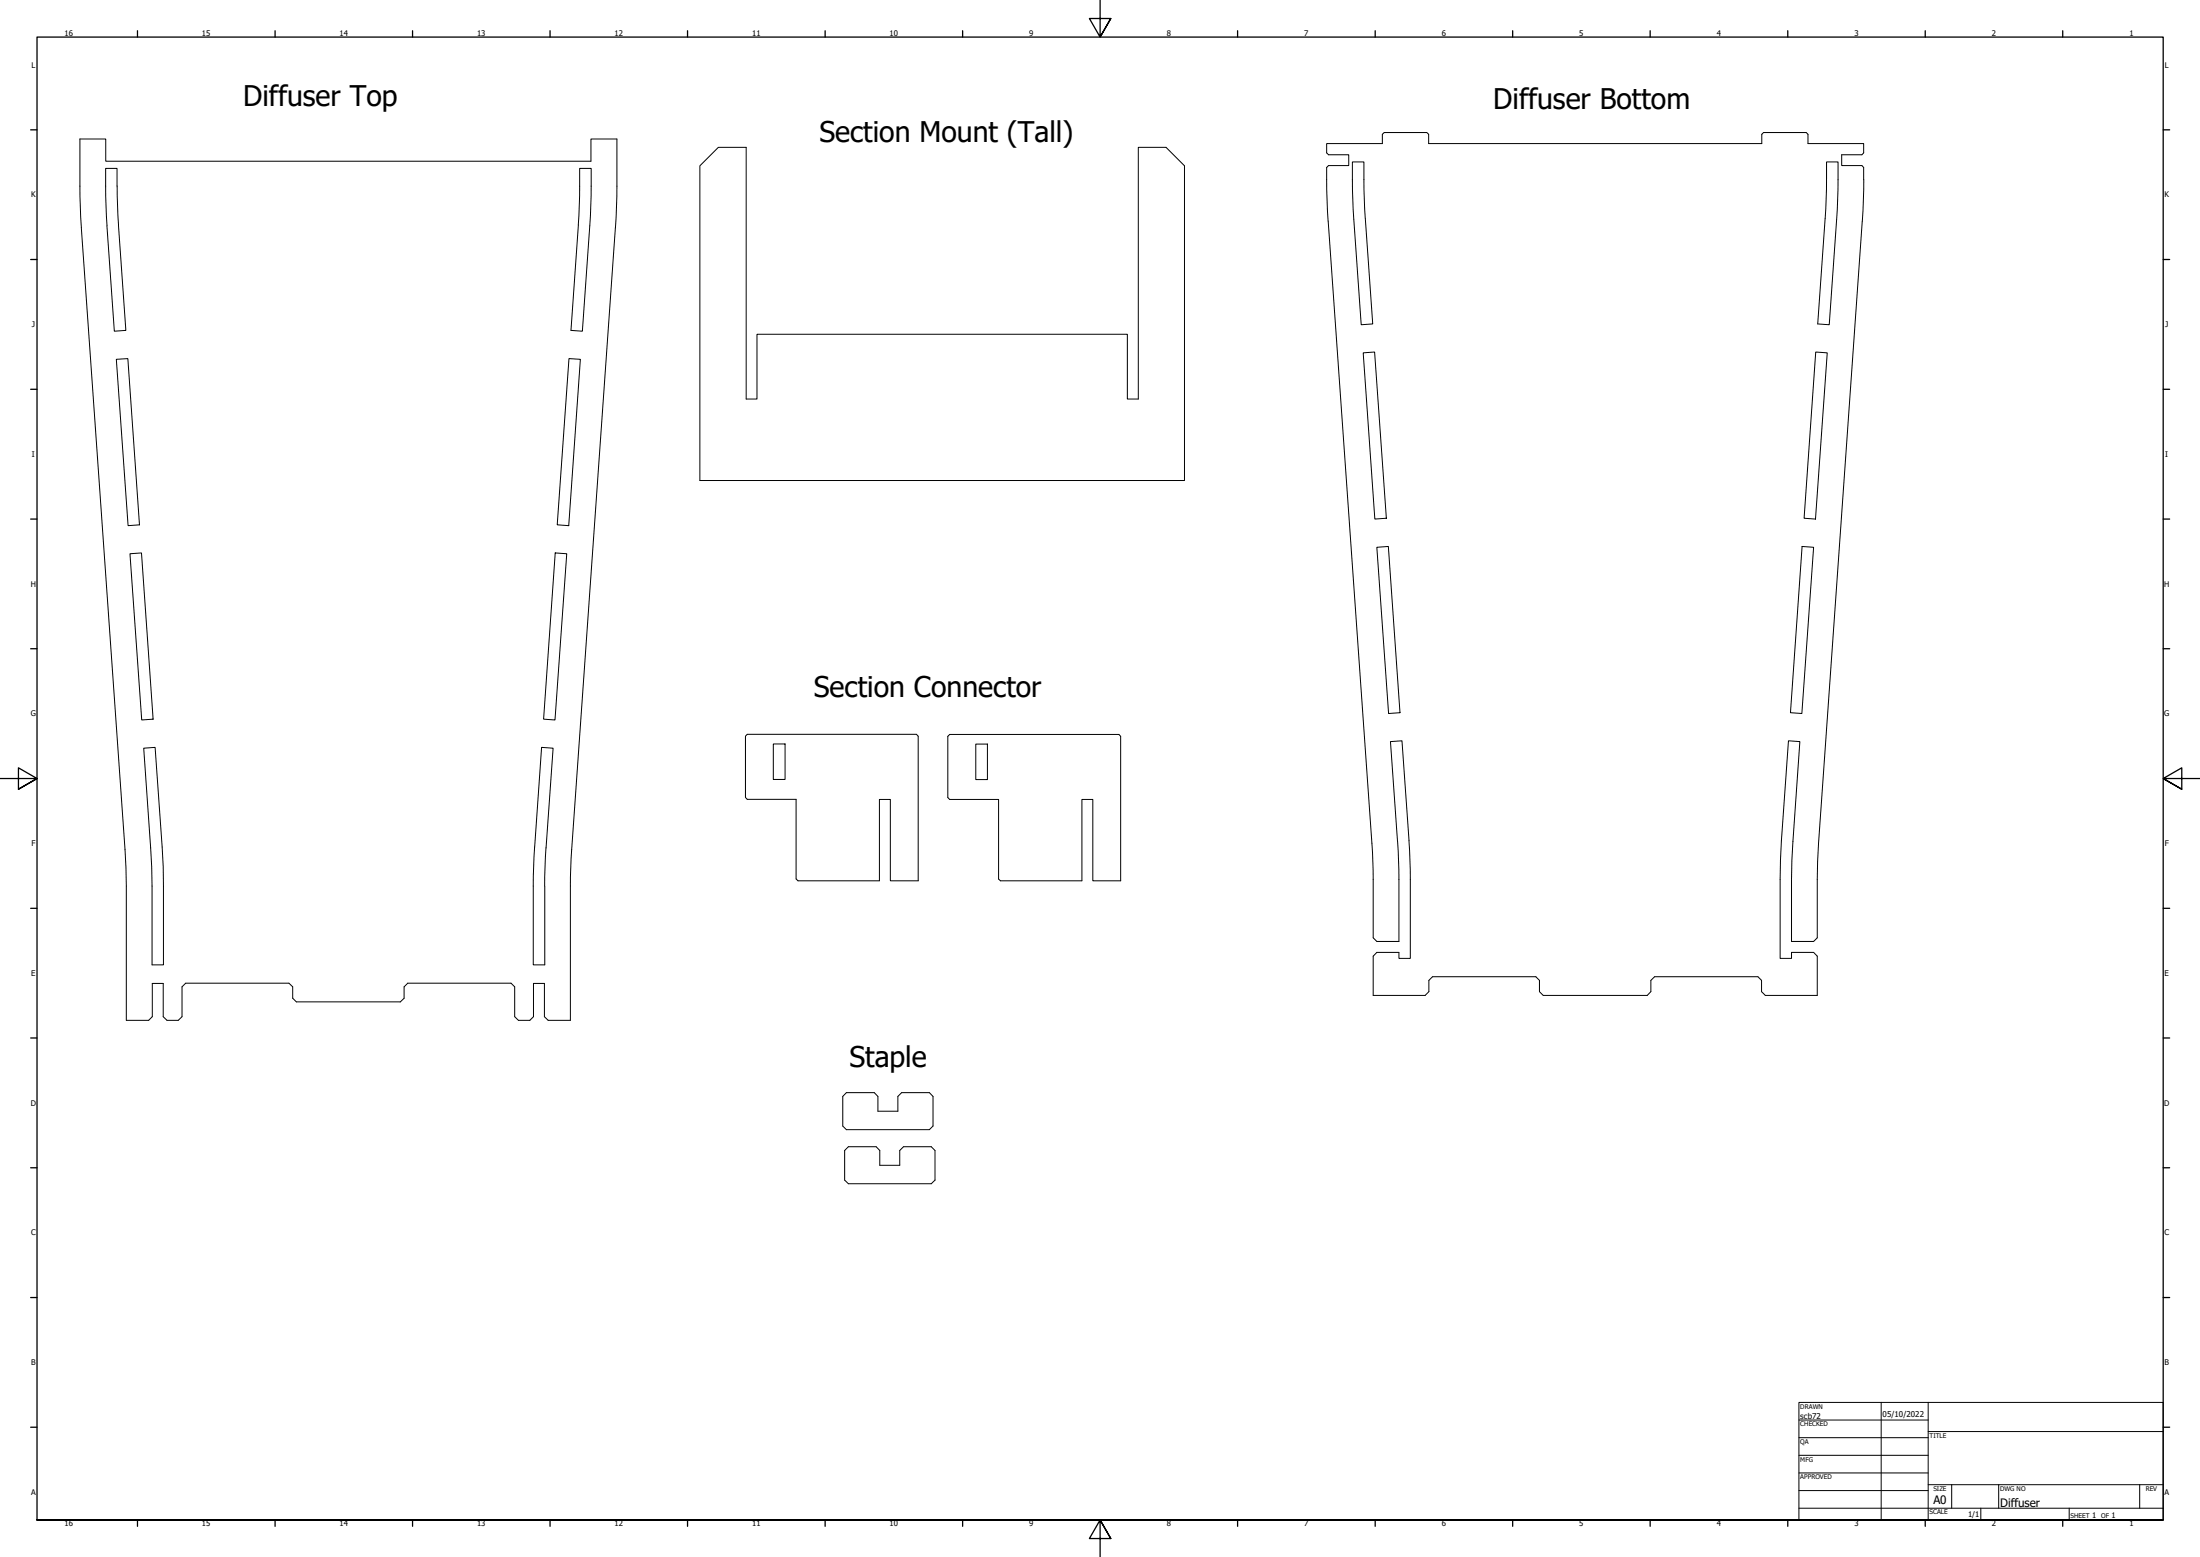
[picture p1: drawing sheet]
<svg xmlns="http://www.w3.org/2000/svg" width="1189mm" height="841mm" viewBox="0 0 1189 841" stroke-linecap="round" stroke-linejoin="round" font-family="sans-serif">
<!-- layer: Visible (ANSI) -->
<g fill="none" stroke="#000" stroke-width=".54">
<path d="M313 91h6v26l-4 62-6-1 4-61zM378 90l10-10h15v136h6v-35h200v35h6v-136h15l10 10v170h-262zM43 100l1 23 24 336v20v72h12l2-2v-18h6v18l2 2h6l2-2v-16l2-2h56l2 2v6l2 2h56l2-2v-6l2-2h56l2 2v16l2 2h6l2-2v-18h6v18l2 2h12l1-88 24-342v-16v-30h-14v12h-262v-12h-14v26M57 100l1 22 4 57 6-1-4-59-1-19M57 101v-10h6v10M732 118l-1-31h6v27l5 61h-6l-4-56M986 118l-4 57h7l4-61v-27h-6l-1 31M63 194h6l6 89-6 1zM307 194h7l-7 90-6-1zM737 191l6-1 6 90h-6zM981 190l6 1-6 89h-6zM70 299h6l7 89-6 1z"/>
<path d="M300 299h6l-6 90-6-1zM744 296l6-1 7 90h-7zM974 295l6 1-6 89h-6zM404 397h91l1 1v78h-15v-44h-6v44h-44l-1-1v-43h-26l-1-1v-33zM512 398l1-1h92l1 1v78h-15v-44h-6v44h-44l-1-1v-43h-27l-1-1zM78 404h6a897 897 0 0 1 4 117h-6a921 921 0 0 0-4-117zM293 404h6l-4 63-1 54h-6v-54zM418 402h6v19h-6zM527 402h7v19h-7zM742 475v32l2 2h12v-34M756 475l-1-18-4-56 7-1 3 54 1 21M762 475v43h-6v-4h-12l-2 2v22h28l2-2v-6l2-2h56l2 2v6l2 2h56l2-2v-6l2-2h56l2 2v6l2 2h28v-22l-2-2h-12v4h-6a930 930 0 0 1 4-118l7 1a861 861 0 0 0-5 108h12l2-2v-32l1-20 23-336 1-16v-13l-1-1h-11v-5h11l1-1v-5h-30v-5l-1-1h-23l-1 1v5h-180v-5l-1-1h-23l-1 1v5h-30v5l1 1h11v5h-11l-1 1v17l24 350 1 18"/>
<path d="M457 590h15l2 2v8h11v-8l2-2h15l2 2v16l-2 2h-45l-2-2v-16zM456 621l2-2h15l2 2v8h11v-8l2-2h15l2 2v16l-2 2h-45l-2-2z"/>
</g>
<!-- layer: Border (ANSI) -->
<g fill="none" stroke="#000" stroke-width=".7">
<path d="M74 17v3M149 17v3M223 17v3M297 17v3M372 17v3M446 17v3M520 17v3M594 0v20l-5-10h11l-6 10 6-10M669 17v3M743 17v3M817 17v3M892 17v3"/>
<path d="M966 17v3M1040 17v3M1115 17v3M17 70h3M1169 70h3M17 140h3M1169 140h3M17 210h3M1169 210h3M17 280h3M1169 280h3M17 350h3"/>
<path d="M1169 350h3M0 421h20l-10-6v11l10-5-10 5M1189 421h-20l10-6v11l-10-5 10 5M17 491h3M1169 491h3M17 561h3M1169 561h3M17 631h3M1169 631h3M17 701h3M1169 701h3M17 771h3"/>
<path d="M1169 771h3M20 821v-801h1149v801h-1149h1149M74 821v3M149 821v3M223 821v3M297 821v3M372 821v3M446 821v3M520 821v3M600 831l-6-10 6 10h-11l5-10v20M669 821v3M743 821v3"/>
<path d="M817 821v3M892 821v3M966 821v3M1040 821v3M1115 821v3"/>
</g>
<!-- layer: Title (ANSI) -->
<g fill="none" stroke="#000" stroke-width=".54">
<path d="M972 758h197v63h-197zM1017 758v63M1042 758v63M972 767h70M972 777h70M1042 773h127M972 786h70M972 796h70M972 815h197M972 805h70M1042 802h127M1055 802v13"/>
<path d="M1070 815v6M1080 802v13M1118 815v6M1156 802v13"/>
</g>
<g font-size="15.4">
<text x="131" y="57">Diffuser Top</text>
<text x="807" y="59">Diffuser Bottom</text>
<text x="443" y="77">Section Mount (Tall)</text>
<text x="440" y="377">Section Connector</text>
<text x="459" y="576">Staple</text>
</g>
<g font-size="6.3">
<text x="1045" y="813">A0</text>
<text x="1081" y="814">Diffuser</text>
</g>
<g font-size="4.3">
<text x="973" y="766">scb72</text>
<text x="1017" y="766">05/10/2022</text>
</g>
<g font-size="4.2">
<text x="35" y="20">16</text>
<text x="109" y="20">15</text>
<text x="184" y="20">14</text>
<text x="258" y="20">13</text>
<text x="332" y="20">12</text>
<text x="406" y="20">11</text>
<text x="481" y="20">10</text>
<text x="556" y="20">9</text>
<text x="630" y="20">8</text>
<text x="705" y="20">7</text>
<text x="779" y="20">6</text>
<text x="853" y="20">5</text>
<text x="928" y="20">4</text>
<text x="1002" y="20">3</text>
<text x="1076" y="20">2</text>
<text x="1151" y="20">1</text>
<text x="17" y="37">L</text>
<text x="1170" y="37">L</text>
<text x="17" y="107">K</text>
<text x="1170" y="107">K</text>
<text x="17" y="177">J</text>
<text x="1170" y="177">J</text>
<text x="17" y="247">I</text>
<text x="1170" y="247">I</text>
<text x="17" y="317">H</text>
<text x="1169" y="317">H</text>
<text x="17" y="387">G</text>
<text x="1170" y="387">G</text>
<text x="17" y="457">F</text>
<text x="1170" y="457">F</text>
<text x="17" y="527">E</text>
<text x="1170" y="527">E</text>
<text x="17" y="597">D</text>
<text x="1169" y="597">D</text>
<text x="17" y="667">C</text>
<text x="1170" y="667">C</text>
<text x="17" y="737">B</text>
<text x="1170" y="737">B</text>
<text x="17" y="807">A</text>
<text x="1170" y="807">A</text>
<text x="1063" y="820">1/1</text>
<text x="1131" y="820">1</text>
<text x="1141" y="820">1</text>
<text x="35" y="824">16</text>
<text x="109" y="824">15</text>
<text x="184" y="824">14</text>
<text x="258" y="824">13</text>
<text x="332" y="824">12</text>
<text x="406" y="824">11</text>
<text x="481" y="824">10</text>
<text x="556" y="824">9</text>
<text x="630" y="824">8</text>
<text x="705" y="824">7</text>
<text x="779" y="824">6</text>
<text x="853" y="824">5</text>
<text x="928" y="824">4</text>
<text x="1002" y="824">3</text>
<text x="1076" y="824">2</text>
<text x="1151" y="824">1</text>
</g>
<g font-size="3.5">
<text x="973" y="761">DRAWN</text>
<text x="973" y="770">CHECKED</text>
<text x="973" y="780">QA</text>
<text x="1043" y="777">TITLE</text>
<text x="973" y="789">MFG</text>
<text x="973" y="799">APPROVED</text>
<text x="1045" y="805">SIZE</text>
<text x="1081" y="805">DWG NO</text>
<text x="1160" y="805">REV</text>
<text x="1043" y="818">SCALE</text>
<text x="1119" y="820">SHEET</text>
<text x="1135" y="820">OF</text>
</g>
</svg>
